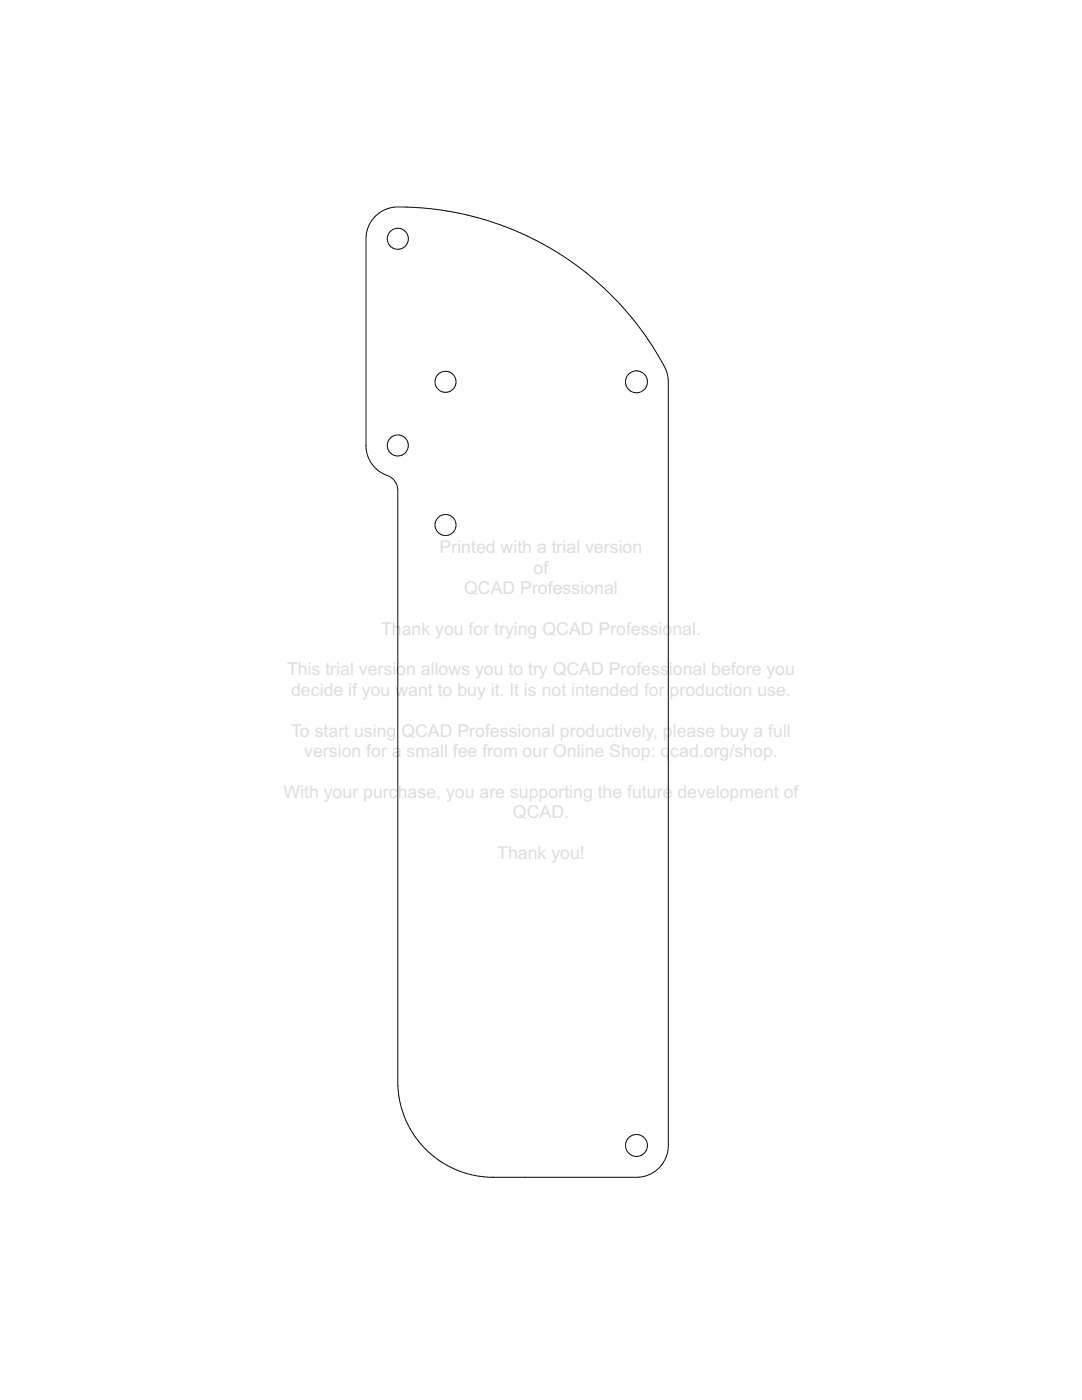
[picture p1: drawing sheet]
<svg xmlns="http://www.w3.org/2000/svg" width="216mm" height="279mm" viewBox="0 0 216 279" stroke-linecap="round" stroke-linejoin="round" font-family="sans-serif">
<g fill="none" stroke="#000" stroke-width=".2">
<path d="M74.9 43.2l1.8-1.3 2.2-.6 5 .2 5 .6 5 1 4.8 1.4 4.7 1.8 4.6 2.2 4 2.4 3.8 2.6 3.5 2.9 3.4 3.2 3.2 3.6 2.8 3.7 2.9 4.5 1.1 2 .4 1.1 .2 1.7v152.6l-.3 1.9-1 1.8-1.4 1.4-1.9 .8-1.7 .2h-28.8l-2.5-.1-2.5-.6-2.3-.8-2.1-1.1-2.1-1.3-1.8-1.7-1.6-1.8-1.3-2-1.1-2.2-.8-2.3-.5-2.4-.2-2.6v-118.3l-.3-1.1-.7-1-.6-.5-2.1-1-1.4-1.4-.9-1.8-.4-1.8v-41.7l.2-1.2 .4-1.1 .5-1z"/>
<circle cx="79.4" cy="47.7" r="2.1"/>
<circle cx="88.9" cy="76.2" r="2.1"/>
<circle cx="127" cy="76.2" r="2.18"/>
<circle cx="79.4" cy="88.9" r="2.1"/>
<circle cx="88.9" cy="104.8" r="2.1"/>
<circle cx="127" cy="228.6" r="2.18"/>
</g>
<g font-size="3.5" fill="#ddd">
<text x="76" y="126.7">Th</text>
<text x="80.2" y="126.7">ank you for trying QCAD Professio</text>
<text x="57.3" y="134.8">This trial version allows you to try QCAD Profess</text>
<text x="58.1" y="138.9">decide if you want to buy it. It is not intended for</text>
<text x="80.1" y="147">QCAD Professional productively, p</text>
<text x="60.7" y="151.1">version for a</text>
<text x="81.1" y="151.1">small fee from our Online Shop: q</text>
<text x="56.6" y="159.2">With your purchase, you are supporting the future</text>
</g>
</svg>
